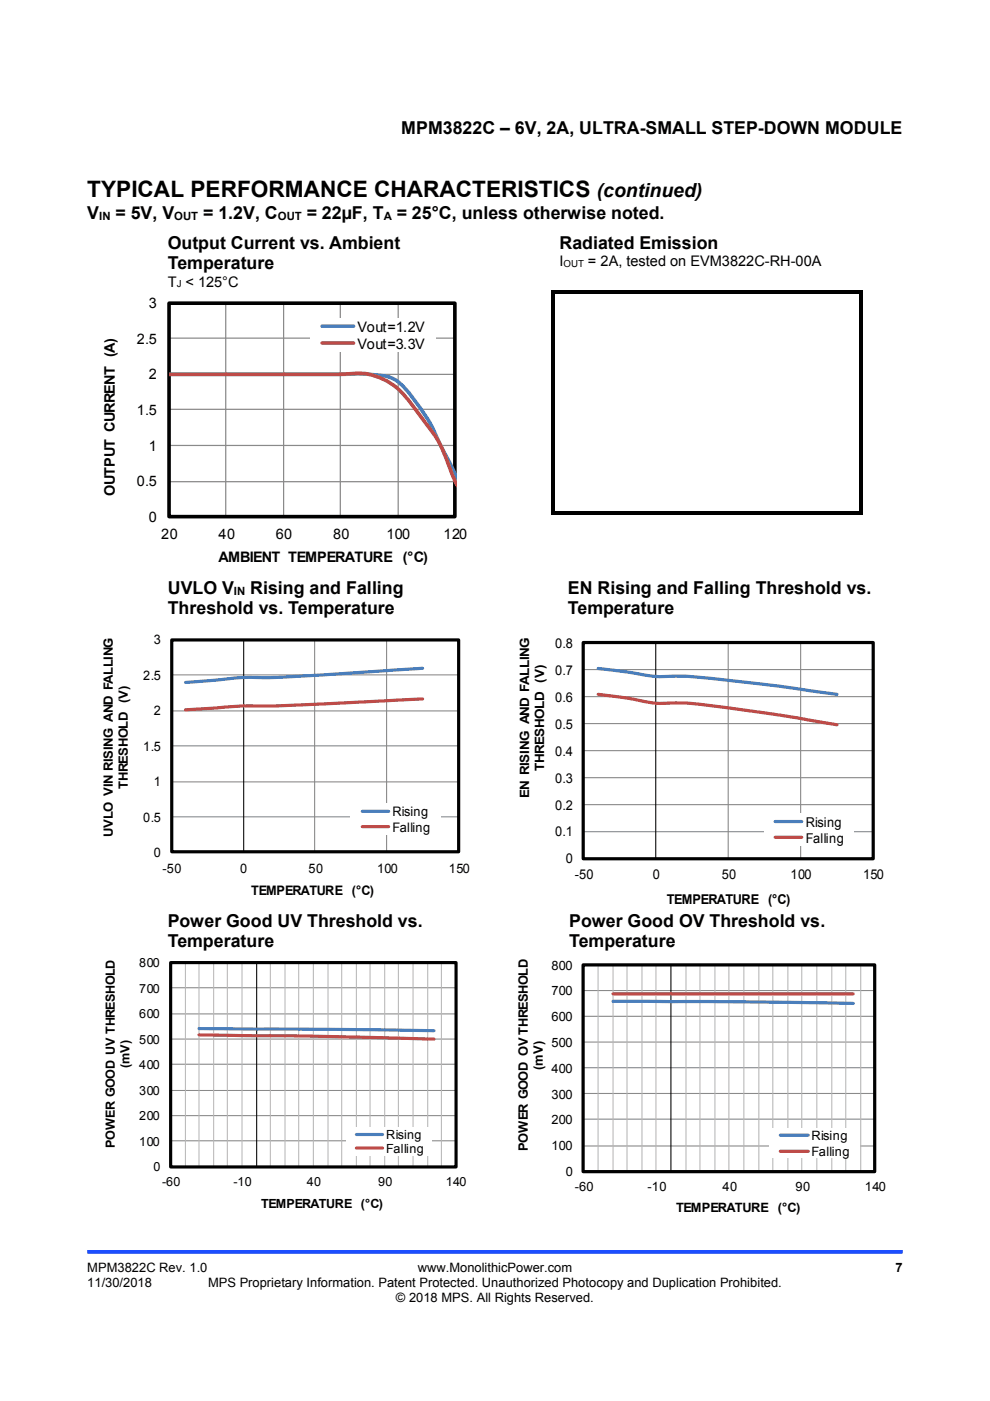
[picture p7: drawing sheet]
<svg xmlns="http://www.w3.org/2000/svg" width="210mm" height="297mm" viewBox="0 0 210 297" stroke-linecap="round" stroke-linejoin="round" font-family="sans-serif">
<path d="M18.5 265.4h173" fill="none" stroke="#1c4eff" stroke-width=".77" stroke-linecap="butt"/>
<path d="M35.9 79.4h60.6M35.9 71.7h60.6M35.9 64.3h60.6v45.2M47.9 64.3v45.2M60.2 64.3v45.2M72.2 64.3v45.2M84.5 64.3v45.2M35.9 94.4h60.6M35.9 86.8h60.6M35.9 102.1h60.6" fill="none" stroke="#868686" stroke-width=".26"/>
<path d="M35.9 64.3h60.6v45.2h-60.6z" fill="none" stroke="#000" stroke-width=".77" stroke-linecap="butt"/>
<path d="M35.9 64.3v45.2h60.6" fill="none" stroke="#000" stroke-width=".26"/>
<path d="M35.8 79.4h33.4a79.5 79.5 0 0 1 12.1 .3 8.5 8.5 0 0 1 5.6 3.8l1.3 1.7a35.5 35.5 0 0 1 5.3 9.2l2.3 4.6 1 2.2" fill="none" stroke="#4a7ebb" stroke-width=".77"/>
<path d="M35.8 79.4h36.4a16.6 16.6 0 0 1 8.3 .7 15.4 15.4 0 0 1 7.1 6l2.8 3.8a26.2 26.2 0 0 1 5.2 9.8l1.2 2.8" fill="none" stroke="#be4b48" stroke-width=".77"/>
<path d="M65.9 67.5h26.6v7.1h-26.6z" fill="#fff"/>
<path d="M68.3 69.2h6.7" fill="none" stroke="#4a7ebb" stroke-width=".77"/>
<path d="M68.3 72.7h6.7" fill="none" stroke="#be4b48" stroke-width=".77"/>
<path d="M116.9 61.5h.7v.6h-.7zM116.9 61.5h66.1v.6h-66.1zM182.3 61.5h.7v.6h-.7zM116.9 62.1h.7v46.3h-.7zM116.9 108.4h.7v.6h-.7zM116.9 108.4h66.1v.6h-66.1zM182.3 62.1h.7v46.3h-.7zM182.3 108.4h.7v.6h-.7z" fill="#000"/>
<path d="M66.7 135.7v44.9M82 135.7v44.9M36.4 158.1h60.9M36.4 150.7h60.9M36.4 143.1h60.9M36.4 173.2h60.9M36.4 165.8h60.9M36.4 180.6v-44.9h60.9v44.9" fill="none" stroke="#868686" stroke-width=".22"/>
<path d="M36.4 135.7h60.9v44.9h-60.9z" fill="none" stroke="#000" stroke-width=".67" stroke-linecap="butt"/>
<path d="M51.7 135.7v44.9M36.4 180.6h60.9" fill="none" stroke="#000" stroke-width=".22"/>
<path d="M89.6 141.7l-14.4 .9a252.2 252.2 0 0 1-24.5 1.1l-11.4 1" fill="none" stroke="#4a7ebb" stroke-width=".67"/>
<path d="M89.6 148.2l-15.8 .8a358.4 358.4 0 0 1-23.9 .8l-10.6 .7" fill="none" stroke="#be4b48" stroke-width=".67"/>
<path d="M74.3 170.3h19v6.7h-19z" fill="#fff"/>
<path d="M76.8 172h5.6" fill="none" stroke="#4a7ebb" stroke-width=".67"/>
<path d="M76.8 175.3h5.6" fill="none" stroke="#be4b48" stroke-width=".67"/>
<path d="M154.5 136.2v45.9M169.8 136.2v45.9M123.7 159.2h61.5M123.7 153.4h61.5M123.7 147.7h61.5M123.7 142h61.5M123.7 176.3h61.5M123.7 170.6h61.5M123.7 164.9h61.5M123.7 182.1v-45.9h61.5v45.9" fill="none" stroke="#868686" stroke-width=".23"/>
<path d="M123.7 136.2h61.5v45.9h-61.5z" fill="none" stroke="#000" stroke-width=".68" stroke-linecap="butt"/>
<path d="M139.1 136.2v45.9M123.7 182.1h61.5" fill="none" stroke="#000" stroke-width=".23"/>
<path d="M126.9 141.7l8.3 1.2a25.6 25.6 0 0 0 8.4 .4 309 309 0 0 1 22.7 2.3l11.2 1.6" fill="none" stroke="#4a7ebb" stroke-width=".68"/>
<path d="M126.9 147.2l7.6 1.1a23.8 23.8 0 0 0 9.1 .7 210.1 210.1 0 0 1 20.6 2.4l13.3 2.3" fill="none" stroke="#be4b48" stroke-width=".68"/>
<path d="M162 172.4h19v6.9h-19z" fill="#fff"/>
<path d="M164.4 174.2h5.7" fill="none" stroke="#4a7ebb" stroke-width=".68"/>
<path d="M164.4 177.5h5.7" fill="none" stroke="#be4b48" stroke-width=".68"/>
<path d="M36.2 215h60.5M36.2 209.4h60.5M36.2 204.1h60.5M36.2 236.5h60.5M36.2 231.2h60.5M36.2 225.6h60.5M36.2 220.3h60.5M36.2 241.9h60.5" fill="none" stroke="#868686" stroke-width=".22"/>
<g fill="none" stroke="#b7b7b7" stroke-width=".22">
<path d="M36.2 204.1v43.3M39.3 204.1v43.3M42.2 204.1v43.3M45.3 204.1v43.3M48.2 204.1v43.3M51.3 204.1v43.3M57.3 204.1v43.3M60.5 204.1v43.3M63.4 204.1v43.3M66.5 204.1v43.3M69.6 204.1v43.3M72.5 204.1v43.3"/>
<path d="M75.6 204.1v43.3M78.5 204.1v43.3M81.6 204.1v43.3M84.5 204.1v43.3M87.6 204.1v43.3M90.7 204.1v43.3M93.6 204.1v43.3M96.7 204.1v43.3"/>
</g>
<path d="M36.2 204.1h60.5v43.3h-60.5z" fill="none" stroke="#000" stroke-width=".67" stroke-linecap="butt"/>
<path d="M54.4 204.1v43.3M36.2 247.4h60.5" fill="none" stroke="#000" stroke-width=".22"/>
<path d="M42.2 218.1l49.9 .4" fill="none" stroke="#4a7ebb" stroke-width=".67"/>
<path d="M42.2 219.4l20.7 .2 29.2 .7" fill="none" stroke="#be4b48" stroke-width=".67"/>
<path d="M73.5 239.1h18v6h-18z" fill="#fff"/>
<path d="M75.6 240.5h5.6" fill="none" stroke="#4a7ebb" stroke-width=".67"/>
<path d="M75.6 243.4h5.6" fill="none" stroke="#be4b48" stroke-width=".67"/>
<path d="M123.7 215.5h61.8M123.7 210h61.8M123.7 204.6h61.8M123.7 237.3h61.8M123.7 231.8h61.8M123.7 226.4h61.8M123.7 220.9h61.8M123.7 243h61.8" fill="none" stroke="#868686" stroke-width=".23"/>
<g fill="none" stroke="#b7b7b7" stroke-width=".23">
<path d="M123.7 204.6v43.8M126.9 204.6v43.8M130 204.6v43.8M133 204.6v43.8M136.2 204.6v43.8M139.1 204.6v43.8M145.5 204.6v43.8M148.5 204.6v43.8M151.6 204.6v43.8M154.6 204.6v43.8M157.8 204.6v43.8M161 204.6v43.8"/>
<path d="M163.9 204.6v43.8M167.1 204.6v43.8M170.1 204.6v43.8M173.2 204.6v43.8M176.4 204.6v43.8M179.4 204.6v43.8M182.6 204.6v43.8M185.5 204.6v43.8"/>
</g>
<path d="M123.7 204.6h61.8v43.8h-61.8z" fill="none" stroke="#000" stroke-width=".68" stroke-linecap="butt"/>
<path d="M142.3 204.6v43.8M123.7 248.4h61.8" fill="none" stroke="#000" stroke-width=".23"/>
<path d="M130 212.3l22.5 .1 28.5 .3" fill="none" stroke="#4a7ebb" stroke-width=".68"/>
<path d="M130 210.7h51" fill="none" stroke="#be4b48" stroke-width=".68"/>
<path d="M163.1 239.2h19.1v6.4h-19.1z" fill="#fff"/>
<path d="M165.5 240.7h5.9" fill="none" stroke="#4a7ebb" stroke-width=".68"/>
<path d="M165.5 244.1h5.9" fill="none" stroke="#be4b48" stroke-width=".68"/>
<text font-size="4.8" x="18.5" y="41.8">TYPICAL PERFORMANCE CHARACTERISTICS</text>
<text font-size="4.1" x="126.6" y="41.8">(continued)</text>
<g font-size="3.8">
<text x="85.1" y="28.5">MPM3822C – 6V, 2A, ULTRA-SMALL STEP-DOWN MODULE</text>
<text x="18.5" y="46.4">V</text>
<text x="24.5" y="46.4">= 5V, V</text>
<text x="43.1" y="46.4">= 1.2V, C</text>
<text x="65" y="46.4">= 22µF, T</text>
<text x="84.2" y="46.4">= 25°C, unless otherwise noted.</text>
<text x="35.6" y="52.7">Output Current vs. Ambient</text>
<text x="118.7" y="52.7">Radiated Emission</text>
<text x="35.6" y="57.1">Temperature</text>
<text x="35.6" y="125.9">UVLO V</text>
<text x="53.1" y="125.9">Rising and Falling</text>
<text x="120.5" y="125.9">EN Rising and Falling Threshold vs.</text>
<text x="35.6" y="130.2">Threshold vs. Temperature</text>
<text x="120.5" y="130.2">Temperature</text>
<text x="35.6" y="196.5">Power Good UV Threshold vs.</text>
<text x="120.7" y="196.5">Power Good OV Threshold vs.</text>
<text x="35.6" y="200.8">Temperature</text>
<text x="120.7" y="200.8">Temperature</text>
</g>
<g font-size="3.1">
<text x="118.7" y="56.4">I</text>
<text x="124.7" y="56.4">= 2A, tested on EVM3822C-RH-00A</text>
<text x="31.6" y="65.3">3</text>
<text x="35.6" y="60.8">T &lt; 125°C</text>
<text x="75.8" y="70.3">Vout=1.2V</text>
<text x="29" y="72.9">2.5</text>
<text x="75.8" y="73.9">Vout=3.3V</text>
<text x="31.6" y="80.5">2</text>
<text x="29" y="88">1.5</text>
<text x="31.6" y="95.6">1</text>
<text x="24.3" y="105.2" transform="rotate(-90 24.3 105.2)">OUTPUT CURRENT (A)</text>
<text x="29" y="103.1">0.5</text>
<text x="31.6" y="110.7">0</text>
<text x="34.2" y="114.4">20</text>
<text x="46.3" y="119.1">AMBIENT TEMPERATURE (°C)</text>
<text x="46.4" y="114.4">40</text>
<text x="58.5" y="114.4">60</text>
<text x="70.7" y="114.4">80</text>
<text x="82" y="114.4">100</text>
<text x="94.1" y="114.4">120</text>
</g>
<g font-size="2.9">
<text x="117.8" y="137.4">0.8</text>
<text x="117.8" y="143.1">0.7</text>
<text x="117.8" y="148.8">0.6</text>
<text x="117.8" y="154.5">0.5</text>
<text x="117.8" y="160.2">0.4</text>
<text x="117.8" y="165.9">0.3</text>
<text x="117.8" y="171.6">0.2</text>
<text x="117.8" y="177.3">0.1</text>
<text x="170.9" y="175.2">Rising</text>
<text x="170.9" y="178.7">Falling</text>
<text x="120" y="183">0</text>
<text x="121.9" y="186.5">-50</text>
<text x="138.5" y="186.5">0</text>
<text x="141.4" y="191.7">TEMPERATURE (°C)</text>
<text x="153.1" y="186.5">50</text>
<text x="167.7" y="186.5">100</text>
<text x="183.1" y="186.5">150</text>
</g>
<g font-size="2.8">
<text x="32.6" y="136.6">3</text>
<text x="30.4" y="144.1">2.5</text>
<text x="32.6" y="151.7">2</text>
<text x="30.4" y="159.2">1.5</text>
<text x="32.6" y="166.7">1</text>
<text x="83.2" y="173">Rising</text>
<text x="30.4" y="174.2">0.5</text>
<text x="83.2" y="176.4">Falling</text>
<text x="32.6" y="181.7">0</text>
<text x="34.5" y="185">-50</text>
<text x="51" y="185">0</text>
<text x="65.5" y="185">50</text>
<text x="80" y="185">100</text>
<text x="95.2" y="185">150</text>
<text x="53.3" y="189.8">TEMPERATURE (°C)</text>
</g>
<g font-size="2.7">
<text x="27.1" y="167.2" transform="rotate(-90 27.1 167.2)">THRESHOLD (V)</text>
<text x="115.4" y="163.4" transform="rotate(-90 115.4 163.4)">THRESHOLD (V)</text>
<text x="112.2" y="169.1" transform="rotate(-90 112.2 169.1)">EN RISING AND FALLING</text>
<text x="24" y="177.4" transform="rotate(-90 24 177.4)">UVLO VIN RISING AND FALLING</text>
<text x="29.5" y="205.1">800</text>
<text x="117" y="205.6">800</text>
<text x="29.5" y="215.9">600</text>
<text x="29.5" y="210.5">700</text>
<text x="117" y="211.1">700</text>
<text x="29.5" y="221.3">500</text>
<text x="117" y="222">500</text>
<text x="117" y="216.5">600</text>
<text x="27.5" y="226.5" transform="rotate(-90 27.5 226.5)">(mV)</text>
<text x="29.5" y="226.7">400</text>
<text x="115.1" y="226.8" transform="rotate(-90 115.1 226.8)">(mV)</text>
<text x="117" y="227.5">400</text>
<text x="29.5" y="232.1">300</text>
<text x="117" y="232.9">300</text>
<text x="29.5" y="237.5">200</text>
<text x="117" y="238.4">200</text>
<text x="24.4" y="243.4" transform="rotate(-90 24.4 243.4)">POWER GOOD UV THRESHOLD</text>
<text x="29.5" y="242.9">100</text>
<text x="81.9" y="241.6">Rising</text>
<text x="81.9" y="244.5">Falling</text>
<text x="112" y="244.1" transform="rotate(-90 112 244.1)">POWER GOOD OV THRESHOLD</text>
<text x="117" y="243.9">100</text>
<text x="172.1" y="241.8">Rising</text>
<text x="172.1" y="245">Falling</text>
<text x="32.5" y="248.3">0</text>
<text x="34.4" y="251.5">-60</text>
<text x="49.5" y="251.5">-10</text>
<text x="65.1" y="251.5">40</text>
<text x="80.2" y="251.5">90</text>
<text x="94.6" y="251.5">140</text>
<text x="120" y="249.3">0</text>
<text x="55.4" y="256.1">TEMPERATURE (°C)</text>
<text x="121.9" y="252.6">-60</text>
<text x="137.3" y="252.6">-10</text>
<text x="143.4" y="256.9">TEMPERATURE (°C)</text>
<text x="153.3" y="252.6">40</text>
<text x="168.7" y="252.6">90</text>
<text x="183.4" y="252.6">140</text>
<text x="18.5" y="269.8">MPM3822C Rev. 1.0</text>
<text x="88.6" y="269.8">www.MonolithicPower.com</text>
<text x="189.9" y="269.8">7</text>
<text x="18.5" y="272.9">11/30/2018</text>
<text x="44.1" y="272.9">MPS Proprietary Information. Patent Protected. Unauthorized Photocopy and Duplication Prohibited.</text>
<text x="84" y="276.1">© 2018 MPS. All Rights Reserved.</text>
</g>
<g font-size="2.4">
<text x="21" y="46.7">IN</text>
<text x="37" y="46.7">OUT</text>
<text x="58.9" y="46.7">OUT</text>
<text x="81.4" y="46.7">A</text>
<text x="49.6" y="126.2">IN</text>
</g>
<g font-size="2.1">
<text x="119.5" y="56.6">OUT</text>
<text x="37.5" y="60.9">J</text>
</g>
</svg>
